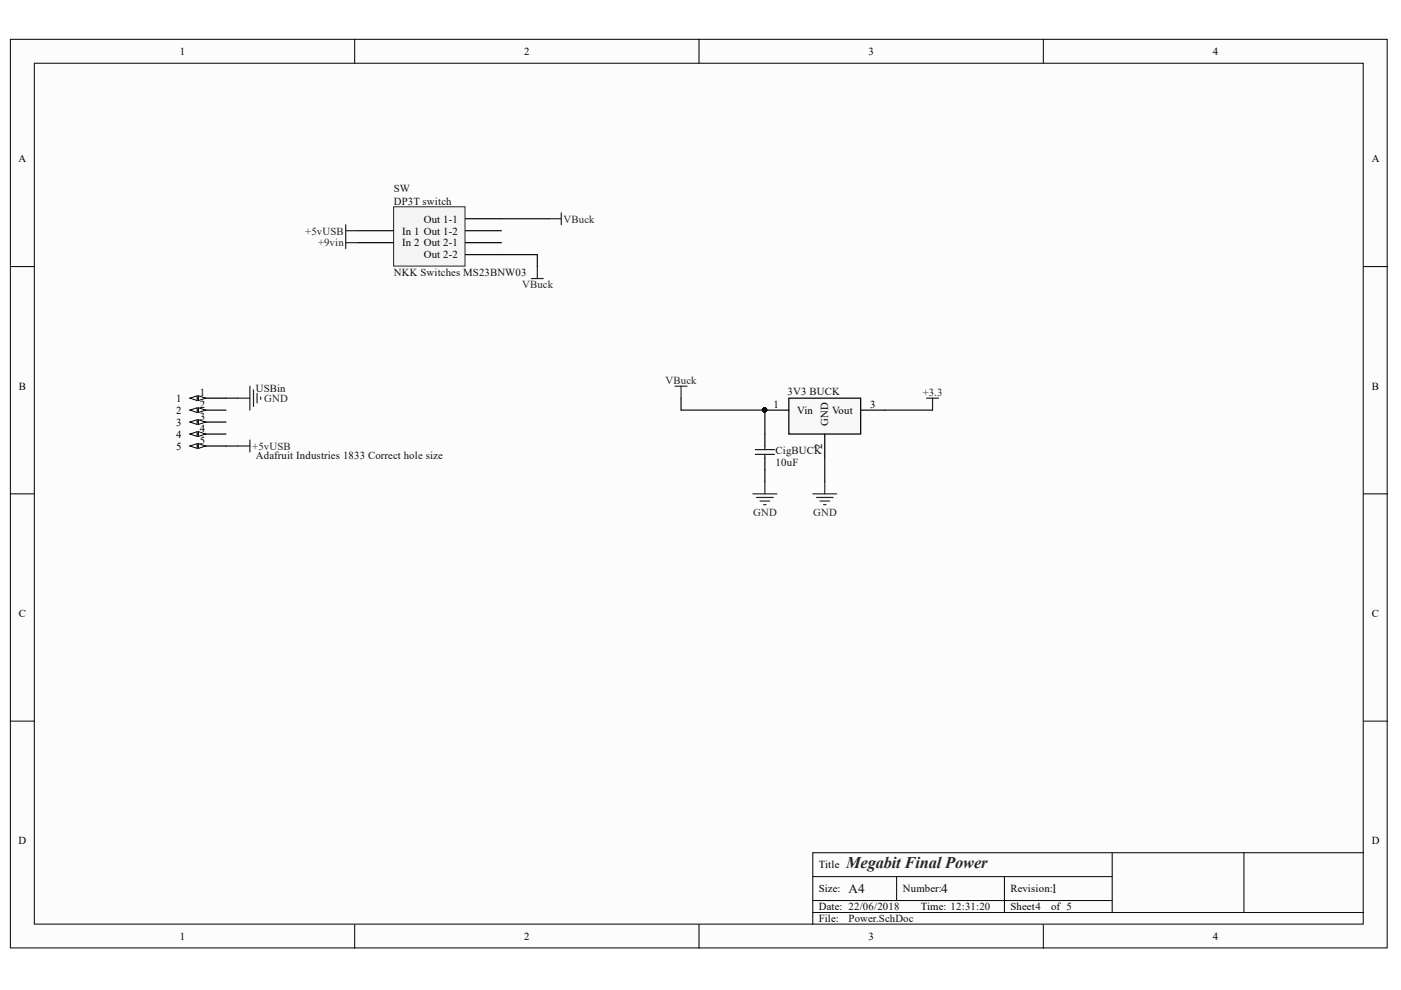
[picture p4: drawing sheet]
<svg xmlns="http://www.w3.org/2000/svg" width="297mm" height="210mm" viewBox="0 0 297 210" stroke-linecap="round" stroke-linejoin="round" font-family="sans-serif">
<g fill="#fcfcfc" stroke="#000" stroke-width=".21">
<path d="M2.2 8.3h291.9v192.7h-291.9z"/>
<path d="M7.3 13.4h281.7v182.5h-281.7z"/>
</g>
<g fill="none" stroke="#000" stroke-width=".21">
<path d="M75.2 8.3v5.1M148.2 8.3v5.1M221.2 8.3v5.1M2.2 56.5h5.1M289.1 56.5h5.1M2.2 104.7h5.1M289.1 104.7h5.1M2.2 152.9h5.1M289.1 152.9h5.1M75.2 196v5.1M148.2 196v5.1M172.3 185.9h63.5"/>
<path d="M172.3 193.5h116.8M172.3 190.9h63.5M190.1 185.9v5M213 185.9v7.6M221.2 196v5.1M235.8 180.8v12.7M263.7 180.8h-91.4v15.2M289.1 180.8h-25.4v12.7"/>
</g>
<path d="M50.4 84.4h2.6M50.4 94.6h2.6M53 81.9v5.1M53 93.3v2.5M53.7 82.6v3.6M54.5 83.4v2M55.3 84.2v.5" fill="none" stroke="#262626" stroke-width=".25"/>
<path d="M47.9 94.6h2.5M47.9 84.4h2.5" fill="none" stroke="#0e0e0e" stroke-width=".25"/>
<path d="M40.3 84.4h7.6" fill="none" stroke="#000" stroke-width=".25"/>
<g fill="#fcfcfc" stroke="#000" stroke-width=".21">
<path d="M40.3 84.4l1.5-.5v1z"/>
<path d="M42.1 83.9l1.5 .5-1.5 .5z"/>
</g>
<path d="M40.3 87h7.6" fill="none" stroke="#000" stroke-width=".25"/>
<g fill="#fcfcfc" stroke="#000" stroke-width=".21">
<path d="M40.3 87l1.5-.6v1.1z"/>
<path d="M42.1 86.4l1.5 .6-1.5 .5z"/>
</g>
<path d="M40.3 89.5h7.6" fill="none" stroke="#000" stroke-width=".25"/>
<g fill="#fcfcfc" stroke="#000" stroke-width=".21">
<path d="M40.3 89.5l1.5-.5v1z"/>
<path d="M42.1 89l1.5 .5-1.5 .5z"/>
</g>
<path d="M40.3 92h7.6" fill="none" stroke="#000" stroke-width=".25"/>
<g fill="#fcfcfc" stroke="#000" stroke-width=".21">
<path d="M40.3 92l1.5-.5v1z"/>
<path d="M42.1 91.5l1.5 .5-1.5 .5z"/>
</g>
<path d="M40.3 94.6h7.6" fill="none" stroke="#000" stroke-width=".25"/>
<g fill="#fcfcfc" stroke="#000" stroke-width=".21">
<path d="M40.3 94.6l1.5-.5v1z"/>
<path d="M42.1 94.1l1.5 .5-1.5 .5z"/>
</g>
<path d="M196.4 84.4h2.6M197.7 84.4v2.6M159.6 104.7h5.1M160.4 105.5h3.5M161.2 106.2h2M161.9 107h.5M162.2 102.2v2.5M172.3 104.7h5.1M173.1 105.5h3.5M173.8 106.2h2.1M174.6 107h.5M174.9 102.2v2.5" fill="none" stroke="#262626" stroke-width=".25"/>
<path d="M162.2 92v2.6M162.2 97.1v2.5" fill="none" stroke="#000" stroke-width=".25"/>
<path d="M160.1 95.3h4.1M160.1 96.3h4.1M162.2 94.6v.7M162.2 96.3v.8" fill="none" stroke="#1c1c1c" stroke-width=".25"/>
<path d="M167.2 84.4h15.3v7.6h-15.3z" fill-rule="evenodd" fill="#f8f8f8" stroke="#000" stroke-width=".25"/>
<path d="M162.2 87h5M174.9 92v5.1M182.5 87h5.1" fill="none" stroke="#000" stroke-width=".25"/>
<circle cx="162.1" cy="86.9" r=".47" fill="#0e0e0e" stroke="#0e0e0e" stroke-width=".21"/>
<path d="M162.2 99.6v2.6M174.9 97.1v5.1M187.6 87h10.1" fill="none" stroke="#0e0e0e" stroke-width=".25"/>
<path d="M83.5 43.8h15.1v12.6h-15.1z" fill="#f5f5f5" stroke="#262626" stroke-width=".21"/>
<path d="M75.8 48.9h7.7M75.8 51.5h7.7M98.7 48.9h7.6M98.7 51.5h7.6M98.7 46.4h7.6M98.7 54h7.6" fill="none" stroke="#000" stroke-width=".25"/>
<path d="M73.3 47.6v5.1M73.3 48.9h2.5M73.3 51.5h2.5M112.7 59.1h2.5M113.9 56.5v2.6M116.5 46.4h2.5M119 45.1v2.5M143.1 81.9h2.6M144.4 81.9v2.5" fill="none" stroke="#262626" stroke-width=".25"/>
<path d="M106.3 54h7.6v2.5M106.3 46.4h10.2M144.4 84.4v2.6h17.8v5" fill="none" stroke="#0e0e0e" stroke-width=".25"/>
<circle cx="162.1" cy="86.9" r=".47" fill="#0e0e0e" stroke="#0e0e0e" stroke-width=".21"/>
<text font-size="3.5" fill="#262626" x="179.4" y="184.1">Megabit Final Power</text>
<g font-size="2.8" fill="#0e0e0e">
<text x="179.9" y="189.3">A4</text>
<text x="199.5" y="189.3">4</text>
<text x="222.8" y="189.3">1</text>
</g>
<g font-size="2.3">
<text x="38.1" y="11.6">1</text>
<text x="111.1" y="11.6">2</text>
<text x="184.1" y="11.6">3</text>
<text x="257.2" y="11.6">4</text>
<text x="3.9" y="34.4">A</text>
<text x="290.9" y="34.4">A</text>
<text x="89.8" y="47.2">Out 1-1</text>
<text x="85.3" y="49.7">In 1 Out 1-2</text>
<text x="85.3" y="52.3">In 2 Out 2-1</text>
<text x="89.8" y="54.8">Out 2-2</text>
<text x="4" y="82.6">B</text>
<text x="42.3" y="83.9">1</text>
<text x="290.9" y="82.6">B</text>
<text x="37.4" y="85.2">1</text>
<text x="37.4" y="87.7">2</text>
<text x="42.3" y="86.4">2</text>
<text x="42.3" y="89">3</text>
<text x="164" y="86.4">1</text>
<text x="169" y="87.7">Vin</text>
<text x="176.5" y="87.7">Vout</text>
<text x="184.5" y="86.4">3</text>
<text x="37.4" y="90.2">3</text>
<text x="37.4" y="92.8">4</text>
<text x="37.4" y="95.3">5</text>
<text x="42.3" y="91.5">4</text>
<text x="42.3" y="94">5</text>
<text x="174.3" y="95.2" transform="rotate(-90 174.3 95.2)">2</text>
<text x="175.6" y="90.2" transform="rotate(-90 175.6 90.2)">GND</text>
<text x="4" y="130.8">C</text>
<text x="290.9" y="130.8">C</text>
<text x="3.9" y="179">D</text>
<text x="290.9" y="179">D</text>
<text x="173.6" y="184.1">Title</text>
<text x="173.6" y="189.2">Size:</text>
<text x="191.4" y="189.2">Number:</text>
<text x="214.2" y="189.2">Revision:</text>
<text x="173.6" y="193">Date: 22/06/2018</text>
<text x="173.6" y="195.5">File:</text>
<text x="195.2" y="193">Time: 12:31:20</text>
<text x="214.2" y="193">Sheet4</text>
<text x="222.8" y="193">of 5</text>
<text x="38.1" y="199.3">1</text>
<text x="111.1" y="199.3">2</text>
<text x="184.1" y="199.3">3</text>
<text x="257.2" y="199.3">4</text>
</g>
<g font-size="2.3" fill="#0e0e0e">
<text x="83.5" y="40.8">SW</text>
<text x="83.5" y="43.4">DP3T switch</text>
<text x="83.5" y="58.6">NKK Switches MS23BNW03</text>
<text x="54.3" y="83.1">USBin</text>
<text x="167" y="83.7">3V3 BUCK</text>
<text x="54.3" y="97.3">Adafruit Industries 1833 Correct hole size</text>
<text x="164.5" y="96.3">CigBUCK</text>
<text x="164.5" y="98.9">10uF</text>
<text x="179.9" y="195.5">Power.SchDoc</text>
</g>
<g font-size="2.3" fill="#262626">
<text x="119.5" y="47.2">VBuck</text>
<text x="64.7" y="49.7">+5vUSB</text>
<text x="67.4" y="52.3">+9vin</text>
<text x="110.7" y="61.1">VBuck</text>
<text x="141.1" y="81.4">VBuck</text>
<text x="195.6" y="83.9">+3.3</text>
<text x="56" y="85.2">GND</text>
<text x="53.5" y="95.3">+5vUSB</text>
<text x="159.7" y="109.3">GND</text>
<text x="172.4" y="109.3">GND</text>
</g>
</svg>
